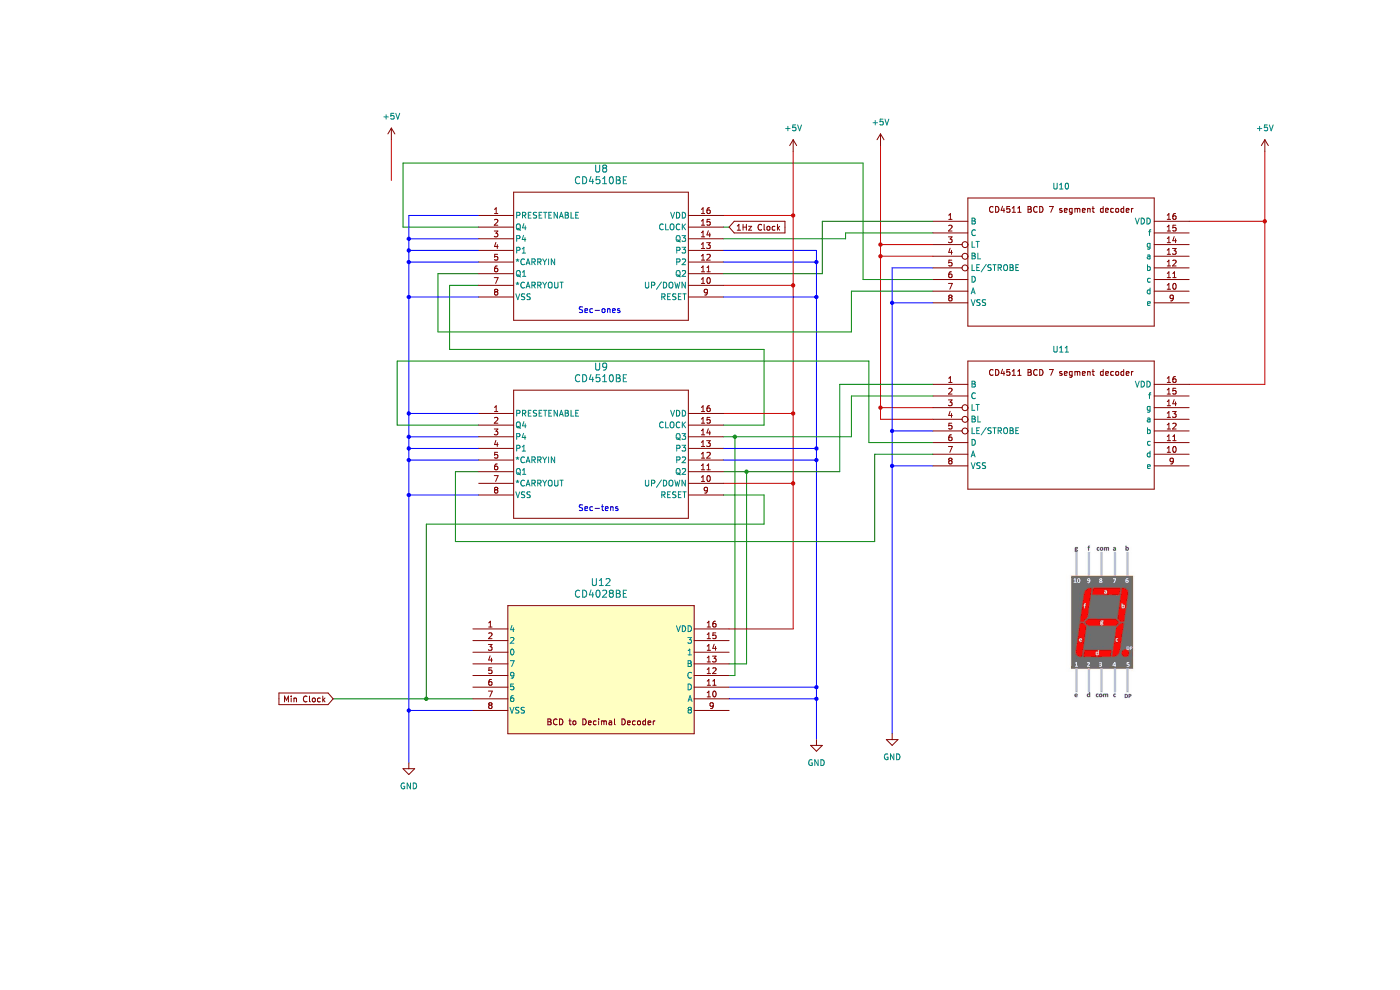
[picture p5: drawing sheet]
(kicad_sch (version 20230121) (generator eeschema)

 (paper "USLetter")

 (title_block
  (title "Seconds"))

 (lib_symbols
  (symbol "ClockLibrary:CD4510BE" (pin_names (offset 0.254)) (in_bom yes) (on_board yes)
   (property "Reference" "U" (at 25.4 10.16 0) (effects (font (size 1.524 1.524))))
   (property "Value" "CD4510BE" (at 25.4 7.62 0) (effects (font (size 1.524 1.524))))
   (property "Footprint" "N16" (at 0 0 0) (effects (font (size 1.27 1.27) italic) hide))
   (property "Datasheet" "CD4510BE" (at 0 0 0) (effects (font (size 1.27 1.27) italic) hide))
   (property "ki_locked" "" (at 0 0 0) (effects (font (size 1.27 1.27))))
   (symbol "CD4510BE_0_1"
    (polyline (pts (xy 7.62 -22.86) (xy 45.72 -22.86)) (stroke (width 0.127) (type default)) (fill (type none)))
    (polyline (pts (xy 7.62 5.08) (xy 7.62 -22.86)) (stroke (width 0.127) (type default)) (fill (type none)))
    (polyline (pts (xy 45.72 -22.86) (xy 45.72 5.08)) (stroke (width 0.127) (type default)) (fill (type none)))
    (polyline (pts (xy 45.72 5.08) (xy 7.62 5.08)) (stroke (width 0.127) (type default)) (fill (type none)))
    (pin unspecified line (at 0 0 0) (length 7.62) (name "PRESETENABLE" (effects (font (size 1.27 1.27)))) (number "1" (effects (font (size 1.27 1.27)))))
    (pin unspecified line (at 53.34 -15.24 180) (length 7.62) (name "UP/DOWN" (effects (font (size 1.27 1.27)))) (number "10" (effects (font (size 1.27 1.27)))))
    (pin unspecified line (at 53.34 -12.7 180) (length 7.62) (name "Q2" (effects (font (size 1.27 1.27)))) (number "11" (effects (font (size 1.27 1.27)))))
    (pin unspecified line (at 53.34 -10.16 180) (length 7.62) (name "P2" (effects (font (size 1.27 1.27)))) (number "12" (effects (font (size 1.27 1.27)))))
    (pin unspecified line (at 53.34 -7.62 180) (length 7.62) (name "P3" (effects (font (size 1.27 1.27)))) (number "13" (effects (font (size 1.27 1.27)))))
    (pin unspecified line (at 53.34 -5.08 180) (length 7.62) (name "Q3" (effects (font (size 1.27 1.27)))) (number "14" (effects (font (size 1.27 1.27)))))
    (pin unspecified line (at 53.34 -2.54 180) (length 7.62) (name "CLOCK" (effects (font (size 1.27 1.27)))) (number "15" (effects (font (size 1.27 1.27)))))
    (pin power_in line (at 53.34 0 180) (length 7.62) (name "VDD" (effects (font (size 1.27 1.27)))) (number "16" (effects (font (size 1.27 1.27)))))
    (pin unspecified line (at 0 -2.54 0) (length 7.62) (name "Q4" (effects (font (size 1.27 1.27)))) (number "2" (effects (font (size 1.27 1.27)))))
    (pin unspecified line (at 0 -5.08 0) (length 7.62) (name "P4" (effects (font (size 1.27 1.27)))) (number "3" (effects (font (size 1.27 1.27)))))
    (pin unspecified line (at 0 -7.62 0) (length 7.62) (name "P1" (effects (font (size 1.27 1.27)))) (number "4" (effects (font (size 1.27 1.27)))))
    (pin input line (at 0 -10.16 0) (length 7.62) (name "*CARRYIN" (effects (font (size 1.27 1.27)))) (number "5" (effects (font (size 1.27 1.27)))))
    (pin unspecified line (at 0 -12.7 0) (length 7.62) (name "Q1" (effects (font (size 1.27 1.27)))) (number "6" (effects (font (size 1.27 1.27)))))
    (pin output line (at 0 -15.24 0) (length 7.62) (name "*CARRYOUT" (effects (font (size 1.27 1.27)))) (number "7" (effects (font (size 1.27 1.27)))))
    (pin power_in line (at 0 -17.78 0) (length 7.62) (name "VSS" (effects (font (size 1.27 1.27)))) (number "8" (effects (font (size 1.27 1.27)))))
    (pin unspecified line (at 53.34 -17.78 180) (length 7.62) (name "RESET" (effects (font (size 1.27 1.27)))) (number "9" (effects (font (size 1.27 1.27)))))))
  (symbol "ClockLibrary:CD4511" (in_bom yes) (on_board yes)
   (property "Reference" "U" (at 0 -2.54 0) (effects (font (size 1.27 1.27))))
   (property "Value" "" (at -45.72 -38.1 0) (effects (font (size 1.27 1.27))))
   (property "Footprint" "" (at -45.72 -38.1 0) (effects (font (size 1.27 1.27)) hide))
   (property "Datasheet" "" (at -45.72 -38.1 0) (effects (font (size 1.27 1.27)) hide))
   (symbol "CD4511_0_1"
    (polyline (pts (xy -20.32 -33.02) (xy 20.32 -33.02)) (stroke (width 0.127) (type default)) (fill (type none)))
    (polyline (pts (xy -20.32 -5.08) (xy -20.32 -33.02)) (stroke (width 0.127) (type default)) (fill (type none)))
    (polyline (pts (xy 20.32 -33.02) (xy 20.32 -5.08)) (stroke (width 0.127) (type default)) (fill (type none)))
    (polyline (pts (xy 20.32 -5.08) (xy -20.32 -5.08)) (stroke (width 0.127) (type default)) (fill (type none)))
    (pin power_in line (at 27.94 -10.16 180) (length 7.62) (name "VDD" (effects (font (size 1.27 1.27)))) (number "16" (effects (font (size 1.27 1.27)))))
    (pin power_in line (at -27.94 -27.94 0) (length 7.62) (name "VSS" (effects (font (size 1.27 1.27)))) (number "8" (effects (font (size 1.27 1.27))))))
   (symbol "CD4511_1_1"
    (text "CD4511 BCD 7 segment decoder" (at 0 -7.62 0) (effects (font (size 1.27 1.27))))
    (pin unspecified line (at -27.94 -10.16 0) (length 7.62) (name "B" (effects (font (size 1.27 1.27)))) (number "1" (effects (font (size 1.27 1.27)))))
    (pin output line (at 27.94 -25.4 180) (length 7.62) (name "d" (effects (font (size 1.27 1.27)))) (number "10" (effects (font (size 1.27 1.27)))))
    (pin output line (at 27.94 -22.86 180) (length 7.62) (name "c" (effects (font (size 1.27 1.27)))) (number "11" (effects (font (size 1.27 1.27)))))
    (pin output line (at 27.94 -20.32 180) (length 7.62) (name "b" (effects (font (size 1.27 1.27)))) (number "12" (effects (font (size 1.27 1.27)))))
    (pin output line (at 27.94 -17.78 180) (length 7.62) (name "a" (effects (font (size 1.27 1.27)))) (number "13" (effects (font (size 1.27 1.27)))))
    (pin output line (at 27.94 -15.24 180) (length 7.62) (name "g" (effects (font (size 1.27 1.27)))) (number "14" (effects (font (size 1.27 1.27)))))
    (pin output line (at 27.94 -12.7 180) (length 7.62) (name "f" (effects (font (size 1.27 1.27)))) (number "15" (effects (font (size 1.27 1.27)))))
    (pin unspecified line (at -27.94 -12.7 0) (length 7.62) (name "C" (effects (font (size 1.27 1.27)))) (number "2" (effects (font (size 1.27 1.27)))))
    (pin input inverted (at -27.94 -15.24 0) (length 7.62) (name "LT" (effects (font (size 1.27 1.27)))) (number "3" (effects (font (size 1.27 1.27)))))
    (pin input inverted (at -27.94 -17.78 0) (length 7.62) (name "BL" (effects (font (size 1.27 1.27)))) (number "4" (effects (font (size 1.27 1.27)))))
    (pin input inverted (at -27.94 -20.32 0) (length 7.62) (name "LE/STROBE" (effects (font (size 1.27 1.27)))) (number "5" (effects (font (size 1.27 1.27)))))
    (pin input line (at -27.94 -22.86 0) (length 7.62) (name "D" (effects (font (size 1.27 1.27)))) (number "6" (effects (font (size 1.27 1.27)))))
    (pin input line (at -27.94 -25.4 0) (length 7.62) (name "A" (effects (font (size 1.27 1.27)))) (number "7" (effects (font (size 1.27 1.27)))))
    (pin output line (at 27.94 -27.94 180) (length 7.62) (name "e" (effects (font (size 1.27 1.27)))) (number "9" (effects (font (size 1.27 1.27)))))))
  (symbol "UserSensorBreakoutBoard:CD4028BE" (pin_names (offset 0.254)) (in_bom yes) (on_board yes)
   (property "Reference" "U" (at 27.94 10.16 0) (effects (font (size 1.524 1.524))))
   (property "Value" "CD4028BE" (at 27.94 7.62 0) (effects (font (size 1.524 1.524))))
   (property "Footprint" "N16" (at 0 0 0) (effects (font (size 1.27 1.27) italic) hide))
   (property "Datasheet" "CD4028BE" (at 0 0 0) (effects (font (size 1.27 1.27) italic) hide))
   (property "ki_locked" "" (at 0 0 0) (effects (font (size 1.27 1.27))))
   (symbol "CD4028BE_0_1"
    (polyline (pts (xy 7.62 -22.86) (xy 48.26 -22.86)) (stroke (width 0.127) (type default)) (fill (type none)))
    (polyline (pts (xy 7.62 5.08) (xy 7.62 -22.86)) (stroke (width 0.127) (type default)) (fill (type none)))
    (polyline (pts (xy 48.26 -22.86) (xy 48.26 5.08)) (stroke (width 0.127) (type default)) (fill (type none)))
    (polyline (pts (xy 48.26 5.08) (xy 7.62 5.08)) (stroke (width 0.127) (type default)) (fill (type none)))
    (pin output line (at 0 0 0) (length 7.62) (name "4" (effects (font (size 1.27 1.27)))) (number "1" (effects (font (size 1.27 1.27)))))
    (pin input line (at 55.88 -15.24 180) (length 7.62) (name "A" (effects (font (size 1.27 1.27)))) (number "10" (effects (font (size 1.27 1.27)))))
    (pin input line (at 55.88 -12.7 180) (length 7.62) (name "D" (effects (font (size 1.27 1.27)))) (number "11" (effects (font (size 1.27 1.27)))))
    (pin input line (at 55.88 -10.16 180) (length 7.62) (name "C" (effects (font (size 1.27 1.27)))) (number "12" (effects (font (size 1.27 1.27)))))
    (pin output line (at 55.88 -5.08 180) (length 7.62) (name "1" (effects (font (size 1.27 1.27)))) (number "14" (effects (font (size 1.27 1.27)))))
    (pin output line (at 55.88 -2.54 180) (length 7.62) (name "3" (effects (font (size 1.27 1.27)))) (number "15" (effects (font (size 1.27 1.27)))))
    (pin power_in line (at 55.88 0 180) (length 7.62) (name "VDD" (effects (font (size 1.27 1.27)))) (number "16" (effects (font (size 1.27 1.27)))))
    (pin output line (at 0 -2.54 0) (length 7.62) (name "2" (effects (font (size 1.27 1.27)))) (number "2" (effects (font (size 1.27 1.27)))))
    (pin output line (at 0 -5.08 0) (length 7.62) (name "0" (effects (font (size 1.27 1.27)))) (number "3" (effects (font (size 1.27 1.27)))))
    (pin output line (at 0 -7.62 0) (length 7.62) (name "7" (effects (font (size 1.27 1.27)))) (number "4" (effects (font (size 1.27 1.27)))))
    (pin output line (at 0 -10.16 0) (length 7.62) (name "9" (effects (font (size 1.27 1.27)))) (number "5" (effects (font (size 1.27 1.27)))))
    (pin output line (at 0 -12.7 0) (length 7.62) (name "5" (effects (font (size 1.27 1.27)))) (number "6" (effects (font (size 1.27 1.27)))))
    (pin output line (at 0 -15.24 0) (length 7.62) (name "6" (effects (font (size 1.27 1.27)))) (number "7" (effects (font (size 1.27 1.27)))))
    (pin power_in line (at 0 -17.78 0) (length 7.62) (name "VSS" (effects (font (size 1.27 1.27)))) (number "8" (effects (font (size 1.27 1.27))))))
   (symbol "CD4028BE_1_1"
    (rectangle (start 7.62 5.08) (end 48.26 -22.86) (stroke (width -0.0001) (type default)) (fill (type background)))
    (text "BCD to Decimal Decoder" (at 27.94 -20.32 0) (effects (font (size 1.27 1.27))))
    (pin input line (at 55.88 -7.62 180) (length 7.62) (name "B" (effects (font (size 1.27 1.27)))) (number "13" (effects (font (size 1.27 1.27)))))
    (pin output line (at 55.88 -17.78 180) (length 7.62) (name "8" (effects (font (size 1.27 1.27)))) (number "9" (effects (font (size 1.27 1.27)))))))
  (symbol "power:+5V" (power) (pin_names (offset 0)) (in_bom yes) (on_board yes)
   (property "Reference" "#PWR" (at 0 -3.81 0) (effects (font (size 1.27 1.27)) hide))
   (property "Value" "+5V" (at 0 3.556 0) (effects (font (size 1.27 1.27))))
   (property "Footprint" "" (at 0 0 0) (effects (font (size 1.27 1.27)) hide))
   (property "Datasheet" "" (at 0 0 0) (effects (font (size 1.27 1.27)) hide))
   (symbol "+5V_0_1"
    (polyline (pts (xy -0.762 1.27) (xy 0 2.54)) (stroke (width 0) (type default)) (fill (type none)))
    (polyline (pts (xy 0 0) (xy 0 2.54)) (stroke (width 0) (type default)) (fill (type none)))
    (polyline (pts (xy 0 2.54) (xy 0.762 1.27)) (stroke (width 0) (type default)) (fill (type none))))
   (symbol "+5V_1_1"
    (pin power_in line (at 0 0 90) (length 0) hide (name "+5V" (effects (font (size 1.27 1.27)))) (number "1" (effects (font (size 1.27 1.27)))))))
  (symbol "power:GND" (power) (pin_names (offset 0)) (in_bom yes) (on_board yes)
   (property "Reference" "#PWR" (at 0 -6.35 0) (effects (font (size 1.27 1.27)) hide))
   (property "Value" "GND" (at 0 -3.81 0) (effects (font (size 1.27 1.27))))
   (property "Footprint" "" (at 0 0 0) (effects (font (size 1.27 1.27)) hide))
   (property "Datasheet" "" (at 0 0 0) (effects (font (size 1.27 1.27)) hide))
   (symbol "GND_0_1"
    (polyline (pts (xy 0 0) (xy 0 -1.27) (xy 1.27 -1.27) (xy 0 -2.54) (xy -1.27 -1.27) (xy 0 -1.27)) (stroke (width 0) (type default)) (fill (type none))))
   (symbol "GND_1_1"
    (pin power_in line (at 0 0 270) (length 0) hide (name "GND" (effects (font (size 1.27 1.27)))) (number "1" (effects (font (size 1.27 1.27))))))))

 (junction (at 181.61 93.98) (diameter 0) (color 0 0 0 0))
 (junction (at 76.2 95.25) (diameter 0) (color 0 0 0 0))
 (junction (at 165.1 152.4) (diameter 0) (color 0 0 0 0))
 (junction (at 179.07 55.88) (diameter 0) (color 0 0 0 0))
 (junction (at 160.02 90.17) (diameter 0) (color 0 0 0 0))
 (junction (at 147.32 95.25) (diameter 0) (color 0 0 0 0))
 (junction (at 149.86 102.87) (diameter 0) (color 0 0 0 0))
 (junction (at 160.02 62.23) (diameter 0) (color 0 0 0 0))
 (junction (at 76.2 64.77) (diameter 0) (color 0 0 0 0))
 (junction (at 165.1 149.86) (diameter 0) (color 0 0 0 0))
 (junction (at 76.2 154.94) (diameter 0) (color 0 0 0 0))
 (junction (at 179.07 88.9) (diameter 0) (color 0 0 0 0))
 (junction (at 76.2 97.79) (diameter 0) (color 0 0 0 0))
 (junction (at 160.02 46.99) (diameter 0) (color 0 0 0 0))
 (junction (at 76.2 90.17) (diameter 0) (color 0 0 0 0))
 (junction (at 160.02 105.41) (diameter 0) (color 0 0 0 0))
 (junction (at 76.2 57.15) (diameter 0) (color 0 0 0 0))
 (junction (at 262.89 48.26) (diameter 0) (color 0 0 0 0))
 (junction (at 181.61 101.6) (diameter 0) (color 0 0 0 0))
 (junction (at 76.2 107.95) (diameter 0) (color 0 0 0 0))
 (junction (at 165.1 64.77) (diameter 0) (color 0 0 0 0))
 (junction (at 80.01 152.4) (diameter 0) (color 0 0 0 0))
 (junction (at 76.2 100.33) (diameter 0) (color 0 0 0 0))
 (junction (at 181.61 66.04) (diameter 0) (color 0 0 0 0))
 (junction (at 165.1 100.33) (diameter 0) (color 0 0 0 0))
 (junction (at 179.07 53.34) (diameter 0) (color 0 0 0 0))
 (junction (at 76.2 54.61) (diameter 0) (color 0 0 0 0))
 (junction (at 76.2 52.07) (diameter 0) (color 0 0 0 0))
 (junction (at 165.1 97.79) (diameter 0) (color 0 0 0 0))
 (junction (at 165.1 57.15) (diameter 0) (color 0 0 0 0))

 (wire (pts (xy 171.45 52.07) (xy 171.45 50.8)) (stroke (width 0) (type default)))
 (wire (pts (xy 76.2 54.61) (xy 91.44 54.61)) (stroke (width 0) (type default)))
 (wire (pts (xy 153.67 114.3) (xy 153.67 107.95)) (stroke (width 0) (type default)))
 (wire (pts (xy 246.38 83.82) (xy 262.89 83.82)) (stroke (width 0) (type default)))
 (wire (pts (xy 149.86 144.78) (xy 146.05 144.78)) (stroke (width 0) (type default)))
 (wire (pts (xy 74.93 35.56) (xy 175.26 35.56)) (stroke (width 0) (type default)))
 (wire (pts (xy 144.78 90.17) (xy 160.02 90.17)) (stroke (width 0) (type default)))
 (wire (pts (xy 176.53 96.52) (xy 190.5 96.52)) (stroke (width 0) (type default)))
 (wire (pts (xy 172.72 86.36) (xy 172.72 95.25)) (stroke (width 0) (type default)))
 (wire (pts (xy 73.66 78.74) (xy 73.66 92.71)) (stroke (width 0) (type default)))
 (wire (pts (xy 160.02 62.23) (xy 160.02 90.17)) (stroke (width 0) (type default)))
 (wire (pts (xy 181.61 93.98) (xy 181.61 101.6)) (stroke (width 0) (type default)))
 (wire (pts (xy 91.44 49.53) (xy 74.93 49.53)) (stroke (width 0) (type default)))
 (wire (pts (xy 76.2 107.95) (xy 91.44 107.95)) (stroke (width 0) (type default)))
 (wire (pts (xy 147.32 95.25) (xy 147.32 147.32)) (stroke (width 0) (type default)))
 (wire (pts (xy 165.1 57.15) (xy 165.1 64.77)) (stroke (width 0) (type default)))
 (wire (pts (xy 91.44 46.99) (xy 76.2 46.99)) (stroke (width 0) (type default)))
 (wire (pts (xy 172.72 72.39) (xy 172.72 63.5)) (stroke (width 0) (type default)))
 (wire (pts (xy 86.36 118.11) (xy 177.8 118.11)) (stroke (width 0) (type default)))
 (wire (pts (xy 85.09 76.2) (xy 153.67 76.2)) (stroke (width 0) (type default)))
 (wire (pts (xy 59.69 152.4) (xy 80.01 152.4)) (stroke (width 0) (type default)))
 (wire (pts (xy 179.07 55.88) (xy 179.07 53.34)) (stroke (width 0) (type default)))
 (wire (pts (xy 179.07 53.34) (xy 190.5 53.34)) (stroke (width 0) (type default)))
 (wire (pts (xy 76.2 95.25) (xy 76.2 97.79)) (stroke (width 0) (type default)))
 (wire (pts (xy 76.2 52.07) (xy 91.44 52.07)) (stroke (width 0) (type default)))
 (wire (pts (xy 144.78 102.87) (xy 149.86 102.87)) (stroke (width 0) (type default)))
 (wire (pts (xy 179.07 91.44) (xy 179.07 88.9)) (stroke (width 0) (type default)))
 (wire (pts (xy 160.02 90.17) (xy 160.02 105.41)) (stroke (width 0) (type default)))
 (wire (pts (xy 76.2 100.33) (xy 91.44 100.33)) (stroke (width 0) (type default)))
 (wire (pts (xy 144.78 57.15) (xy 165.1 57.15)) (stroke (width 0) (type default)))
 (wire (pts (xy 144.78 59.69) (xy 166.37 59.69)) (stroke (width 0) (type default)))
 (wire (pts (xy 160.02 105.41) (xy 160.02 137.16)) (stroke (width 0) (type default)))
 (wire (pts (xy 190.5 83.82) (xy 170.18 83.82)) (stroke (width 0) (type default)))
 (wire (pts (xy 144.78 49.53) (xy 146.05 49.53)) (stroke (width 0) (type default)))
 (wire (pts (xy 144.78 95.25) (xy 147.32 95.25)) (stroke (width 0) (type default)))
 (wire (pts (xy 76.2 57.15) (xy 76.2 64.77)) (stroke (width 0) (type default)))
 (wire (pts (xy 144.78 97.79) (xy 165.1 97.79)) (stroke (width 0) (type default)))
 (wire (pts (xy 80.01 114.3) (xy 153.67 114.3)) (stroke (width 0) (type default)))
 (wire (pts (xy 91.44 90.17) (xy 76.2 90.17)) (stroke (width 0) (type default)))
 (wire (pts (xy 165.1 97.79) (xy 165.1 100.33)) (stroke (width 0) (type default)))
 (wire (pts (xy 147.32 147.32) (xy 146.05 147.32)) (stroke (width 0) (type default)))
 (wire (pts (xy 91.44 57.15) (xy 76.2 57.15)) (stroke (width 0) (type default)))
 (wire (pts (xy 80.01 152.4) (xy 80.01 114.3)) (stroke (width 0) (type default)))
 (wire (pts (xy 144.78 100.33) (xy 165.1 100.33)) (stroke (width 0) (type default)))
 (wire (pts (xy 166.37 59.69) (xy 166.37 48.26)) (stroke (width 0) (type default)))
 (wire (pts (xy 181.61 160.02) (xy 181.61 101.6)) (stroke (width 0) (type default)))
 (wire (pts (xy 177.8 99.06) (xy 190.5 99.06)) (stroke (width 0) (type default)))
 (wire (pts (xy 153.67 76.2) (xy 153.67 92.71)) (stroke (width 0) (type default)))
 (wire (pts (xy 144.78 105.41) (xy 160.02 105.41)) (stroke (width 0) (type default)))
 (wire (pts (xy 181.61 93.98) (xy 190.5 93.98)) (stroke (width 0) (type default)))
 (wire (pts (xy 76.2 107.95) (xy 76.2 100.33)) (stroke (width 0) (type default)))
 (wire (pts (xy 190.5 91.44) (xy 179.07 91.44)) (stroke (width 0) (type default)))
 (wire (pts (xy 76.2 154.94) (xy 90.17 154.94)) (stroke (width 0) (type default)))
 (wire (pts (xy 76.2 52.07) (xy 76.2 54.61)) (stroke (width 0) (type default)))
 (wire (pts (xy 76.2 166.37) (xy 76.2 154.94)) (stroke (width 0) (type default)))
 (wire (pts (xy 85.09 62.23) (xy 85.09 76.2)) (stroke (width 0) (type default)))
 (wire (pts (xy 190.5 55.88) (xy 179.07 55.88)) (stroke (width 0) (type default)))
 (wire (pts (xy 165.1 149.86) (xy 165.1 152.4)) (stroke (width 0) (type default)))
 (wire (pts (xy 181.61 58.42) (xy 181.61 66.04)) (stroke (width 0) (type default)))
 (wire (pts (xy 91.44 62.23) (xy 85.09 62.23)) (stroke (width 0) (type default)))
 (wire (pts (xy 144.78 64.77) (xy 165.1 64.77)) (stroke (width 0) (type default)))
 (wire (pts (xy 149.86 102.87) (xy 149.86 144.78)) (stroke (width 0) (type default)))
 (wire (pts (xy 165.1 64.77) (xy 165.1 97.79)) (stroke (width 0) (type default)))
 (wire (pts (xy 190.5 66.04) (xy 181.61 66.04)) (stroke (width 0) (type default)))
 (wire (pts (xy 146.05 137.16) (xy 160.02 137.16)) (stroke (width 0) (type default)))
 (wire (pts (xy 91.44 102.87) (xy 86.36 102.87)) (stroke (width 0) (type default)))
 (wire (pts (xy 76.2 90.17) (xy 76.2 95.25)) (stroke (width 0) (type default)))
 (wire (pts (xy 179.07 31.75) (xy 179.07 53.34)) (stroke (width 0) (type default)))
 (wire (pts (xy 144.78 62.23) (xy 160.02 62.23)) (stroke (width 0) (type default)))
 (wire (pts (xy 181.61 66.04) (xy 181.61 93.98)) (stroke (width 0) (type default)))
 (wire (pts (xy 82.55 72.39) (xy 172.72 72.39)) (stroke (width 0) (type default)))
 (wire (pts (xy 165.1 100.33) (xy 165.1 149.86)) (stroke (width 0) (type default)))
 (wire (pts (xy 82.55 59.69) (xy 82.55 72.39)) (stroke (width 0) (type default)))
 (wire (pts (xy 175.26 35.56) (xy 175.26 60.96)) (stroke (width 0) (type default)))
 (wire (pts (xy 181.61 101.6) (xy 190.5 101.6)) (stroke (width 0) (type default)))
 (wire (pts (xy 91.44 92.71) (xy 73.66 92.71)) (stroke (width 0) (type default)))
 (wire (pts (xy 76.2 154.94) (xy 76.2 107.95)) (stroke (width 0) (type default)))
 (wire (pts (xy 76.2 64.77) (xy 76.2 90.17)) (stroke (width 0) (type default)))
 (wire (pts (xy 179.07 55.88) (xy 179.07 88.9)) (stroke (width 0) (type default)))
 (wire (pts (xy 153.67 107.95) (xy 144.78 107.95)) (stroke (width 0) (type default)))
 (wire (pts (xy 262.89 48.26) (xy 262.89 33.02)) (stroke (width 0) (type default)))
 (wire (pts (xy 91.44 59.69) (xy 82.55 59.69)) (stroke (width 0) (type default)))
 (wire (pts (xy 170.18 102.87) (xy 149.86 102.87)) (stroke (width 0) (type default)))
 (wire (pts (xy 160.02 33.02) (xy 160.02 46.99)) (stroke (width 0) (type default)))
 (wire (pts (xy 190.5 88.9) (xy 179.07 88.9)) (stroke (width 0) (type default)))
 (wire (pts (xy 146.05 152.4) (xy 165.1 152.4)) (stroke (width 0) (type default)))
 (wire (pts (xy 176.53 78.74) (xy 176.53 96.52)) (stroke (width 0) (type default)))
 (wire (pts (xy 72.39 30.48) (xy 72.39 39.37)) (stroke (width 0) (type default)))
 (wire (pts (xy 90.17 152.4) (xy 80.01 152.4)) (stroke (width 0) (type default)))
 (wire (pts (xy 76.2 97.79) (xy 76.2 100.33)) (stroke (width 0) (type default)))
 (wire (pts (xy 170.18 83.82) (xy 170.18 102.87)) (stroke (width 0) (type default)))
 (wire (pts (xy 172.72 95.25) (xy 147.32 95.25)) (stroke (width 0) (type default)))
 (wire (pts (xy 171.45 50.8) (xy 190.5 50.8)) (stroke (width 0) (type default)))
 (wire (pts (xy 76.2 54.61) (xy 76.2 57.15)) (stroke (width 0) (type default)))
 (wire (pts (xy 262.89 48.26) (xy 262.89 83.82)) (stroke (width 0) (type default)))
 (wire (pts (xy 190.5 86.36) (xy 172.72 86.36)) (stroke (width 0) (type default)))
 (wire (pts (xy 165.1 152.4) (xy 165.1 161.29)) (stroke (width 0) (type default)))
 (wire (pts (xy 144.78 52.07) (xy 171.45 52.07)) (stroke (width 0) (type default)))
 (wire (pts (xy 175.26 60.96) (xy 190.5 60.96)) (stroke (width 0) (type default)))
 (wire (pts (xy 73.66 78.74) (xy 176.53 78.74)) (stroke (width 0) (type default)))
 (wire (pts (xy 144.78 54.61) (xy 165.1 54.61)) (stroke (width 0) (type default)))
 (wire (pts (xy 160.02 46.99) (xy 144.78 46.99)) (stroke (width 0) (type default)))
 (wire (pts (xy 246.38 48.26) (xy 262.89 48.26)) (stroke (width 0) (type default)))
 (wire (pts (xy 76.2 46.99) (xy 76.2 52.07)) (stroke (width 0) (type default)))
 (wire (pts (xy 190.5 58.42) (xy 181.61 58.42)) (stroke (width 0) (type default)))
 (wire (pts (xy 76.2 64.77) (xy 91.44 64.77)) (stroke (width 0) (type default)))
 (wire (pts (xy 74.93 49.53) (xy 74.93 35.56)) (stroke (width 0) (type default)))
 (wire (pts (xy 146.05 149.86) (xy 165.1 149.86)) (stroke (width 0) (type default)))
 (wire (pts (xy 166.37 48.26) (xy 190.5 48.26)) (stroke (width 0) (type default)))
 (wire (pts (xy 86.36 102.87) (xy 86.36 118.11)) (stroke (width 0) (type default)))
 (wire (pts (xy 177.8 118.11) (xy 177.8 99.06)) (stroke (width 0) (type default)))
 (wire (pts (xy 160.02 46.99) (xy 160.02 62.23)) (stroke (width 0) (type default)))
 (wire (pts (xy 153.67 92.71) (xy 144.78 92.71)) (stroke (width 0) (type default)))
 (wire (pts (xy 76.2 95.25) (xy 91.44 95.25)) (stroke (width 0) (type default)))
 (wire (pts (xy 172.72 63.5) (xy 190.5 63.5)) (stroke (width 0) (type default)))
 (wire (pts (xy 91.44 97.79) (xy 76.2 97.79)) (stroke (width 0) (type default)))
 (wire (pts (xy 165.1 54.61) (xy 165.1 57.15)) (stroke (width 0) (type default)))

 (image (at 227.33 135.89)
  (data))

 (text "Sec-tens" (at 113.03 111.76 0) (effects (font (size 1.27 1.27)) (justify left bottom)))
 (text "Sec-ones" (at 113.03 68.58 0) (effects (font (size 1.27 1.27)) (justify left bottom)))

 (global_label "Min Clock" (shape input) (at 59.69 152.4 180) (fields_autoplaced) (effects (font (size 1.27 1.27)) (justify right))
  (property "Intersheetrefs" "${INTERSHEET_REFS}" (at 47.3311 152.4 0) (effects (font (size 1.27 1.27)) (justify right) hide)))
 (global_label "1Hz Clock" (shape input) (at 146.05 49.53 0) (fields_autoplaced) (effects (font (size 1.27 1.27)) (justify left))
  (property "Intersheetrefs" "${INTERSHEET_REFS}" (at 158.7718 49.53 0) (effects (font (size 1.27 1.27)) (justify left) hide)))

 (symbol (lib_id "power:GND") (at 165.1 161.29 0) (unit 1) (in_bom yes) (on_board yes) (dnp no) (fields_autoplaced)
  (property "Reference" "#PWR013" (at 165.1 167.64 0) (effects (font (size 1.27 1.27)) hide))
  (property "Value" "GND" (at 165.1 166.37 0) (effects (font (size 1.27 1.27))))
  (property "Footprint" "" (at 165.1 161.29 0) (effects (font (size 1.27 1.27)) hide))
  (property "Datasheet" "" (at 165.1 161.29 0) (effects (font (size 1.27 1.27)) hide)) (pin "1"))

 (symbol (lib_id "power:GND") (at 76.2 166.37 0) (unit 1) (in_bom yes) (on_board yes) (dnp no) (fields_autoplaced)
  (property "Reference" "#PWR011" (at 76.2 172.72 0) (effects (font (size 1.27 1.27)) hide))
  (property "Value" "GND" (at 76.2 171.45 0) (effects (font (size 1.27 1.27))))
  (property "Footprint" "" (at 76.2 166.37 0) (effects (font (size 1.27 1.27)) hide))
  (property "Datasheet" "" (at 76.2 166.37 0) (effects (font (size 1.27 1.27)) hide)) (pin "1"))

 (symbol (lib_id "power:+5V") (at 179.07 31.75 0) (unit 1) (in_bom yes) (on_board yes) (dnp no) (fields_autoplaced)
  (property "Reference" "#PWR016" (at 179.07 35.56 0) (effects (font (size 1.27 1.27)) hide))
  (property "Value" "+5V" (at 179.07 26.67 0) (effects (font (size 1.27 1.27))))
  (property "Footprint" "" (at 179.07 31.75 0) (effects (font (size 1.27 1.27)) hide))
  (property "Datasheet" "" (at 179.07 31.75 0) (effects (font (size 1.27 1.27)) hide)) (pin "1"))

 (symbol (lib_id "power:+5V") (at 160.02 33.02 0) (unit 1) (in_bom yes) (on_board yes) (dnp no) (fields_autoplaced)
  (property "Reference" "#PWR012" (at 160.02 36.83 0) (effects (font (size 1.27 1.27)) hide))
  (property "Value" "+5V" (at 160.02 27.94 0) (effects (font (size 1.27 1.27))))
  (property "Footprint" "" (at 160.02 33.02 0) (effects (font (size 1.27 1.27)) hide))
  (property "Datasheet" "" (at 160.02 33.02 0) (effects (font (size 1.27 1.27)) hide)) (pin "1"))

 (symbol (lib_id "ClockLibrary:CD4510BE") (at 91.44 46.99 0) (unit 1) (in_bom yes) (on_board yes) (dnp no) (fields_autoplaced)
  (property "Reference" "U8" (at 118.11 36.83 0) (effects (font (size 1.524 1.524))))
  (property "Value" "CD4510BE" (at 118.11 39.37 0) (effects (font (size 1.524 1.524))))
  (property "Footprint" "N16" (at 91.44 46.99 0) (effects (font (size 1.27 1.27) italic) hide))
  (property "Datasheet" "CD4510BE" (at 91.44 46.99 0) (effects (font (size 1.27 1.27) italic) hide)) (pin "1") (pin "10") (pin "11") (pin "12") (pin "13") (pin "14") (pin "15") (pin "16") (pin "2") (pin "3") (pin "4") (pin "5") (pin "6") (pin "7") (pin "8") (pin "9"))

 (symbol (lib_id "power:+5V") (at 262.89 33.02 0) (unit 1) (in_bom yes) (on_board yes) (dnp no) (fields_autoplaced)
  (property "Reference" "#PWR014" (at 262.89 36.83 0) (effects (font (size 1.27 1.27)) hide))
  (property "Value" "+5V" (at 262.89 27.94 0) (effects (font (size 1.27 1.27))))
  (property "Footprint" "" (at 262.89 33.02 0) (effects (font (size 1.27 1.27)) hide))
  (property "Datasheet" "" (at 262.89 33.02 0) (effects (font (size 1.27 1.27)) hide)) (pin "1"))

 (symbol (lib_id "ClockLibrary:CD4511") (at 218.44 73.66 0) (unit 1) (in_bom yes) (on_board yes) (dnp no) (fields_autoplaced)
  (property "Reference" "U11" (at 218.44 76.2 0) (effects (font (size 1.27 1.27))))
  (property "Value" "~" (at 172.72 111.76 0) (effects (font (size 1.27 1.27))))
  (property "Footprint" "" (at 172.72 111.76 0) (effects (font (size 1.27 1.27)) hide))
  (property "Datasheet" "" (at 172.72 111.76 0) (effects (font (size 1.27 1.27)) hide)) (pin "16") (pin "8") (pin "1") (pin "10") (pin "11") (pin "12") (pin "13") (pin "14") (pin "15") (pin "2") (pin "3") (pin "4") (pin "5") (pin "6") (pin "7") (pin "9"))

 (symbol (lib_id "UserSensorBreakoutBoard:CD4028BE") (at 90.17 137.16 0) (unit 1) (in_bom yes) (on_board yes) (dnp no) (fields_autoplaced)
  (property "Reference" "U12" (at 118.11 127 0) (effects (font (size 1.524 1.524))))
  (property "Value" "CD4028BE" (at 118.11 129.54 0) (effects (font (size 1.524 1.524))))
  (property "Footprint" "N16" (at 90.17 137.16 0) (effects (font (size 1.27 1.27) italic) hide))
  (property "Datasheet" "CD4028BE" (at 90.17 137.16 0) (effects (font (size 1.27 1.27) italic) hide)) (pin "1") (pin "10") (pin "11") (pin "12") (pin "14") (pin "15") (pin "16") (pin "2") (pin "3") (pin "4") (pin "5") (pin "6") (pin "7") (pin "8") (pin "13") (pin "9"))

 (symbol (lib_id "ClockLibrary:CD4510BE") (at 91.44 90.17 0) (unit 1) (in_bom yes) (on_board yes) (dnp no) (fields_autoplaced)
  (property "Reference" "U9" (at 118.11 80.01 0) (effects (font (size 1.524 1.524))))
  (property "Value" "CD4510BE" (at 118.11 82.55 0) (effects (font (size 1.524 1.524))))
  (property "Footprint" "N16" (at 91.44 90.17 0) (effects (font (size 1.27 1.27) italic) hide))
  (property "Datasheet" "CD4510BE" (at 91.44 90.17 0) (effects (font (size 1.27 1.27) italic) hide)) (pin "1") (pin "10") (pin "11") (pin "12") (pin "13") (pin "14") (pin "15") (pin "16") (pin "2") (pin "3") (pin "4") (pin "5") (pin "6") (pin "7") (pin "8") (pin "9"))

 (symbol (lib_id "power:GND") (at 181.61 160.02 0) (unit 1) (in_bom yes) (on_board yes) (dnp no) (fields_autoplaced)
  (property "Reference" "#PWR015" (at 181.61 166.37 0) (effects (font (size 1.27 1.27)) hide))
  (property "Value" "GND" (at 181.61 165.1 0) (effects (font (size 1.27 1.27))))
  (property "Footprint" "" (at 181.61 160.02 0) (effects (font (size 1.27 1.27)) hide))
  (property "Datasheet" "" (at 181.61 160.02 0) (effects (font (size 1.27 1.27)) hide)) (pin "1"))

 (symbol (lib_id "ClockLibrary:CD4511") (at 218.44 38.1 0) (unit 1) (in_bom yes) (on_board yes) (dnp no) (fields_autoplaced)
  (property "Reference" "U10" (at 218.44 40.64 0) (effects (font (size 1.27 1.27))))
  (property "Value" "~" (at 172.72 76.2 0) (effects (font (size 1.27 1.27))))
  (property "Footprint" "" (at 172.72 76.2 0) (effects (font (size 1.27 1.27)) hide))
  (property "Datasheet" "" (at 172.72 76.2 0) (effects (font (size 1.27 1.27)) hide)) (pin "16") (pin "8") (pin "1") (pin "10") (pin "11") (pin "12") (pin "13") (pin "14") (pin "15") (pin "2") (pin "3") (pin "4") (pin "5") (pin "6") (pin "7") (pin "9"))

 (symbol (lib_id "power:+5V") (at 72.39 30.48 0) (unit 1) (in_bom yes) (on_board yes) (dnp no) (fields_autoplaced)
  (property "Reference" "#PWR010" (at 72.39 34.29 0) (effects (font (size 1.27 1.27)) hide))
  (property "Value" "+5V" (at 72.39 25.4 0) (effects (font (size 1.27 1.27))))
  (property "Footprint" "" (at 72.39 30.48 0) (effects (font (size 1.27 1.27)) hide))
  (property "Datasheet" "" (at 72.39 30.48 0) (effects (font (size 1.27 1.27)) hide)) (pin "1")))
